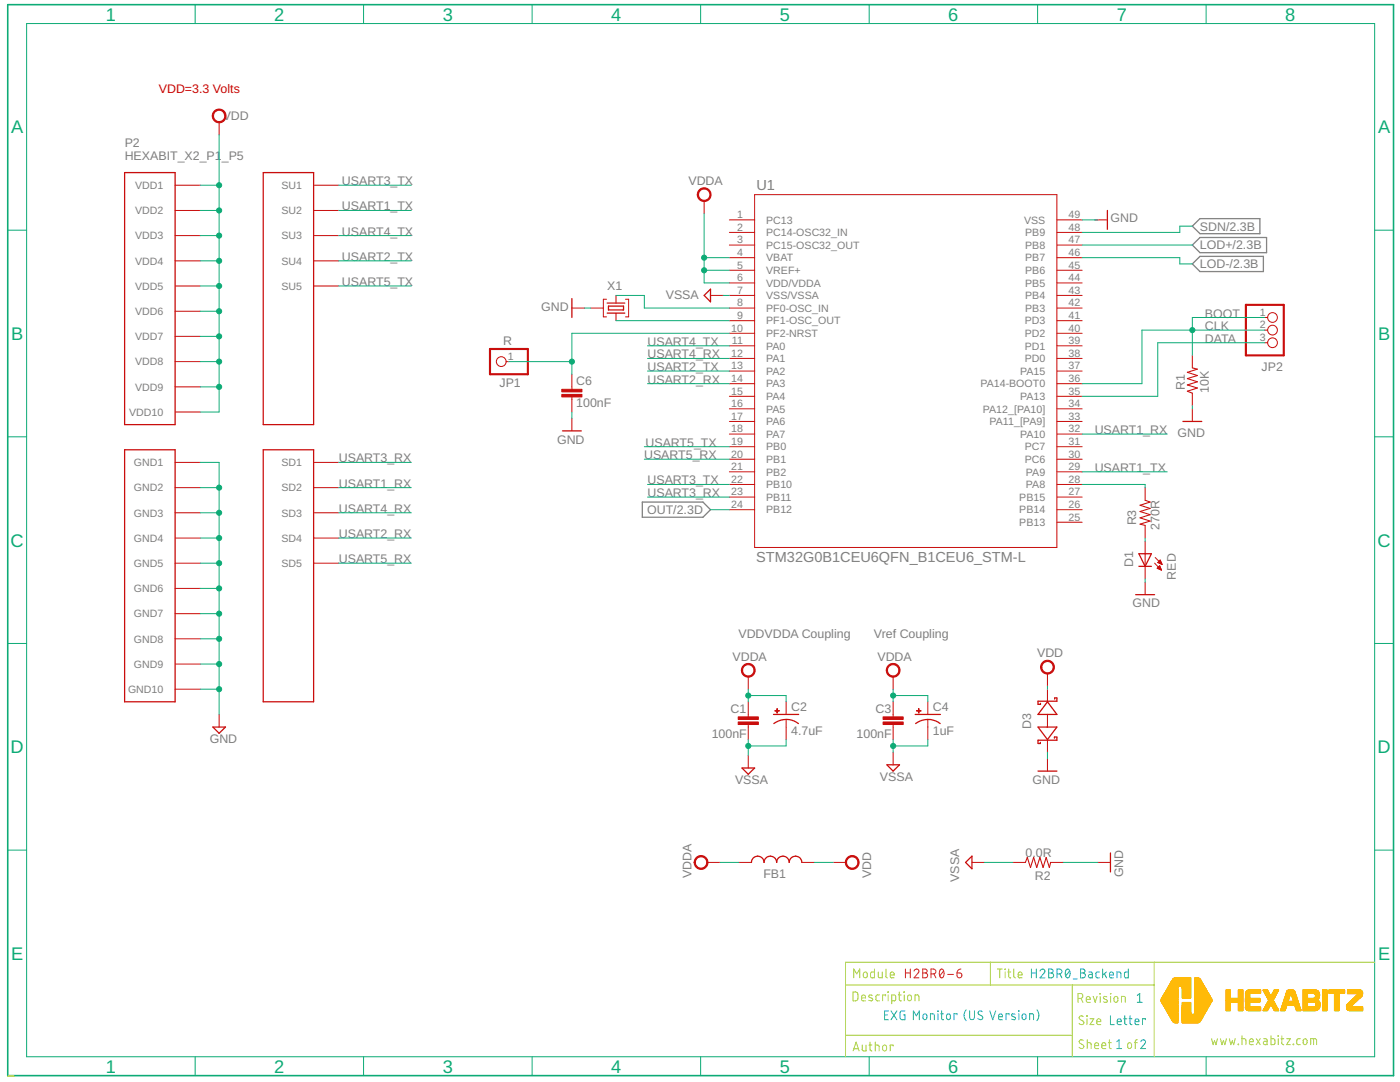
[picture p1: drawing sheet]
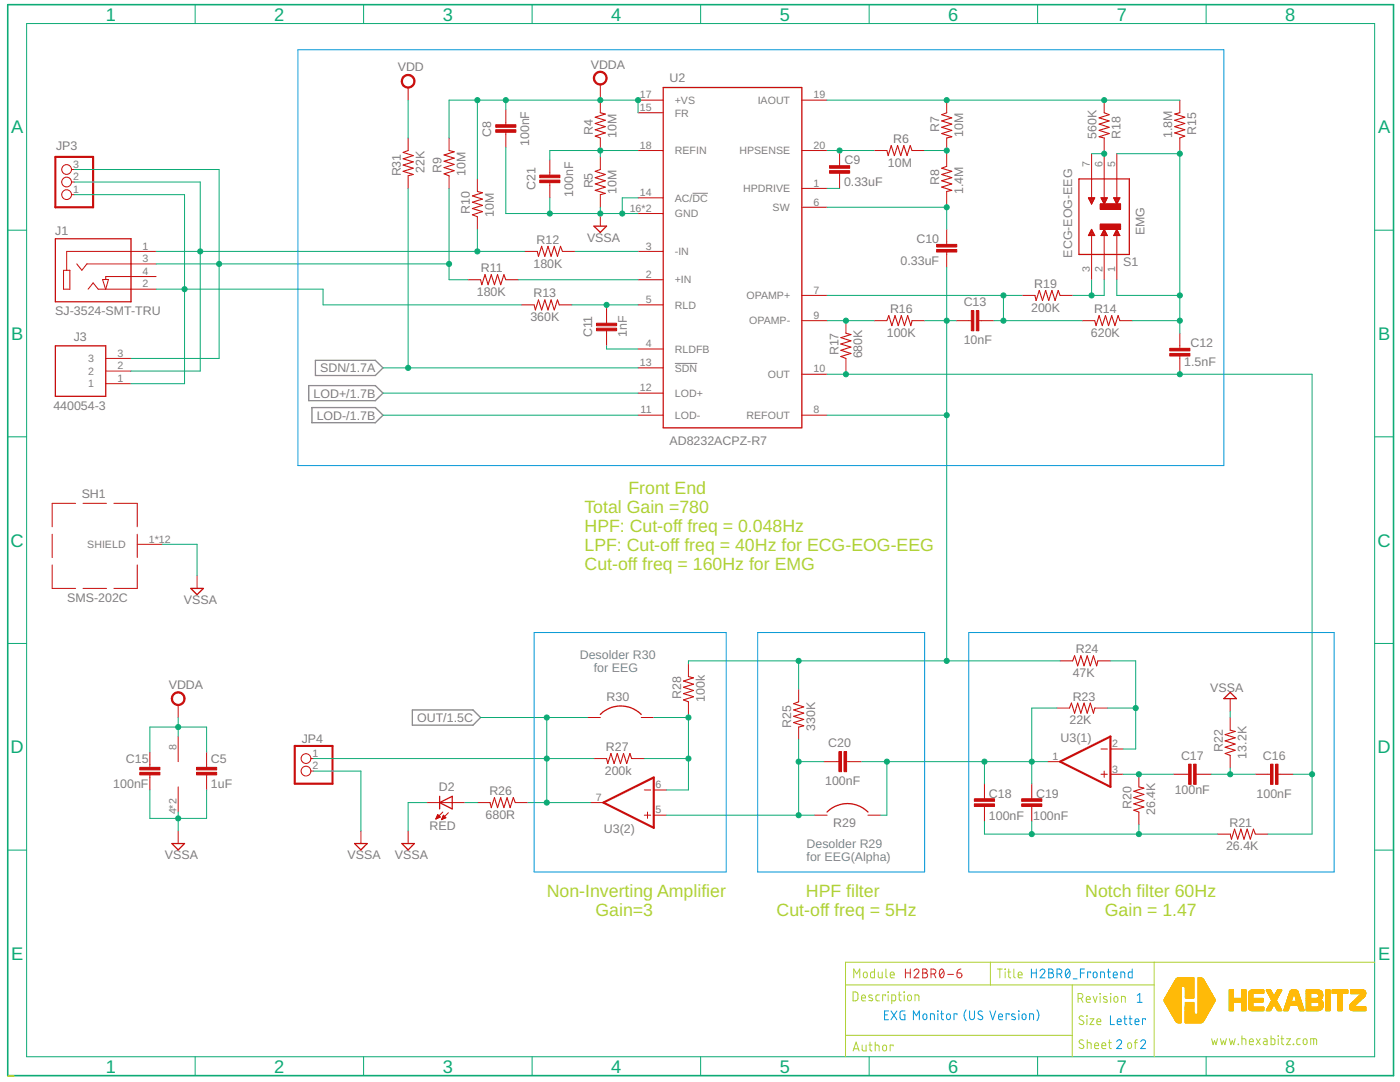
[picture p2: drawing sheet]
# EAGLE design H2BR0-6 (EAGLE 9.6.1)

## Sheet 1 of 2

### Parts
C1  100nF  C-0603  [C-0603]
C2  4.7uF  C-0805-POL  [C-0805-POL]
C3  100nF  C-0603  [C-0603]
C4  1uF  C-0805-POL  [C-0805-POL]
C6  100nF  C-0603  [C-0603]
D1  RED  VLMS1300-GS08  [VLMS1300-GS08]
D3  BOURNS_CDSOD323-T03SCBOURNS_CDSOD323-T03SC_0_0  [BOURNS_CDSOD323-T03SC_0]
FB1  FB-0603  [FB-0603]
JP1  R  PINHD-1X1  [1X01]
JP2  PINHD-1X3  [1X03]
P2  HEXABIT_X2_P1_P5  [HEXABIT_17.32_X2_P1_P5]
R1  10K  R-0603  [R-0603]
R2  0.0R  R-0603  [R-0603]
R3  270R  R-0603  [R-0603]
TRIMBLE-LOGO2  HEXA-LOGO  [HEXA-LOGO]
U1  STM32G0B1CEU6QFN_B1CEU6_STM-L  [QFN_B1CEU6_STM-L]
X1  XTALL_CSTCE8M00G52  [XTALL_CSTCE8M00G52]

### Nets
CLK: JP2.1 JP2.2 R1.2 U1.36(PA14-BOOT0)
DATA: JP2.3 U1.35(PA13)
GND: C6.2 D1.C D3.1(A) P2.PAD_PD11(GND1) P2.PAD_PD12(GND2) P2.PAD_PD13(GND3) P2.PAD_PD14(GND4) P2.PAD_PD15(GND5) P2.PAD_PD16(GND6) P2.PAD_PD17(GND7) P2.PAD_PD18(GND8) P2.PAD_PD19(GND9) P2.PAD_PD20(GND10) R1.1 R2.2 U1.49(VSS) X1.P$2
LOD+: U1.47(PB8) ; also sheet 2
LOD-: U1.46(PB7) ; also sheet 2
N$1: D1.A R3.2
N$2: R3.1 U1.28(PA8)
N$5: U1.9(PF1-OSC_OUT) X1.P$1
N$6: U1.8(PF0-OSC_IN) X1.P$3
N$8: C6.1 JP1.1 U1.10(PF2-NRST)
OUT: U1.24(PB12) ; also sheet 2
SDN: U1.48(PB9) ; also sheet 2
USART1_RX: P2.PAD_PD2(SD2) U1.32(PA10)
USART1_TX: P2.PAD_PU2(SU2) U1.29(PA9)
USART2_RX: P2.PAD_PD4(SD4) U1.14(PA3)
USART2_TX: P2.PAD_PU4(SU4) U1.13(PA2)
USART3_RX: P2.PAD_PD1(SD1) U1.23(PB11)
USART3_TX: P2.PAD_PU1(SU1) U1.22(PB10)
USART4_RX: P2.PAD_PD3(SD3) U1.12(PA1)
USART4_TX: P2.PAD_PU3(SU3) U1.11(PA0)
USART5_RX: P2.PAD_PD5(SD5) U1.20(PB1)
USART5_TX: P2.PAD_PU5(SU5) U1.19(PB0)
VDD: D3.2(C) FB1.2 P2.PAD_PU11(VDD1) P2.PAD_PU12(VDD2) P2.PAD_PU13(VDD3) P2.PAD_PU14(VDD4) P2.PAD_PU15(VDD5) P2.PAD_PU16(VDD6) P2.PAD_PU17(VDD7) P2.PAD_PU18(VDD8) P2.PAD_PU19(VDD9) P2.PAD_PU20(VDD10) ; also sheet 2
VDDA: C1.1 C2.1(+) C3.1 C4.1(+) FB1.1 U1.4(VBAT) U1.5(VREF+) U1.6(VDD/VDDA) ; also sheet 2
VSSA: C1.2 C2.2(-) C3.2 C4.2(-) R2.1 U1.7(VSS/VSSA) ; also sheet 2
Unconnected: U1.1(PC13) U1.2(PC14-OSC32_IN) U1.3(PC15-OSC32_OUT) U1.15(PA4) U1.16(PA5) U1.17(PA6) U1.18(PA7) U1.21(PB2) U1.25(PB13) U1.26(PB14) U1.27(PB15) U1.30(PC6) U1.31(PC7) U1.33(PA11_[PA9]) U1.34(PA12_[PA10]) U1.37(PA15) U1.38(PD0) U1.39(PD1) U1.40(PD2) U1.41(PD3) U1.42(PB3) U1.43(PB4) U1.44(PB5) U1.45(PB6)

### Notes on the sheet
- VDD=3.3 Volts
- BOOT
- VDD\VDDA Coupling | Vref Coupling
- Module | H2BR0-6 | Title | H2BR0_Backend
- Description | Revision | 1
- EXG Monitor (US Version)
- Size | Letter
- www.hexabitz.com
- Author | Sheet   of | 1 | 2
- C:/Users/Admin/Desktop/logodraft.bmp

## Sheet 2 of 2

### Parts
C5  1uF  C-0402  [C-0402]
C8  100nF  C-0402  [C-0402]
C9  0.33uF  C-0402  [C-0402]
C10  0.33uF  C-0402  [C-0402]
C11  1nF  C-0402  [C-0402]
C12  1.5nF  C-0402  [C-0402]
C13  10nF  C-0402  [C-0402]
C15  100nF  C-0402  [C-0402]
C16  100nF  C-0402  [C-0402]
C17  100nF  C-0402  [C-0402]
C18  100nF  C-0402  [C-0402]
C19  100nF  C-0402  [C-0402]
C20  100nF  C-0402  [C-0402]
C21  100nF  C-0402  [C-0402]
D2  RED  VLMS1300-GS08  [VLMS1300-GS08]
J1  SJ-3524-SMT-TRU  [CUI_SJ-3524-SMT]
J3  440054-3  [SHDR3W50P0X200_1X3_800X470X635]
JP3  PINHD-1X3  [1X03]
JP4  PINHD-1X2(ROUND)  [1X02]
R4  10M  R-0402  [R-0402]
R5  10M  R-0402  [R-0402]
R6  10M  R-0402  [R-0402]
R7  10M  R-0402  [R-0402]
R8  1.4M  R-0402  [R-0402]
R9  10M  R-0402  [R-0402]
R10  10M  R-0402  [R-0402]
R11  180K  R-0402  [R-0402]
R12  180K  R-0402  [R-0402]
R13  360K  R-0402  [R-0402]
R14  620K  R-0402  [R-0402]
R15  1.8M  R-0402  [R-0402]
R16  100K  R-0402  [R-0402]
R17  680K  R-0402  [R-0402]
R18  560K  R-0402  [R-0402]
R19  200K  R-0402  [R-0402]
R20  26.4K  R-0402  [R-0402]
R21  26.4K  R-0402  [R-0402]
R22  13.2K  R-0402  [R-0402]
R23  22K  R-0402  [R-0402]
R24  47K  R-0402  [R-0402]
R25  330K  R-0402  [R-0402]
R26  680R  R-0603  [R-0603]
R27  200k  R-0402  [R-0402]
R28  100k  R-0402  [R-0402]
R29  SB-0603  [SB-0603]
R30  SB-0603  [SB-0603]
R31  22K  R-0402  [R-0402]
S1  JS202011JCQN  [SW_JS202011JCQN]
SH1  SMS-202C  [SMS202F]
U2  AD8232ACPZ-R7  [QFN50P400X400X80-21N]
U3  TSV772IQ2T_SEPARATED_SYMBOLSSON50P200X200X60-9N  [SON50P200X200X60-9N]

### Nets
IN+: J1.3 J3.3 JP3.3 R9.1 R11.2
IN-: J1.1 J3.2 JP3.2 R10.1 R12.2
LOD+: U2.12(LOD+) ; also sheet 1
LOD-: U2.11(LOD-) ; also sheet 1
N$3: R16.1 R17.2 U2.9(OPAMP-)
N$4: C12.1 C16.2 R17.1 R21.1 U2.10(OUT)
N$7: C13.1 R14.2 R19.2 U2.7(OPAMP+)
N$9: R27.1 R28.1 R30.2 U3.6((2):-IN)
N$10: R19.1 S1.2 S1.3
N$11: R18.2 S1.6 S1.7
N$12: C12.2 R14.1 R15.1 S1.1 S1.5
N$13: R7.1 R15.2 R18.1 U2.19(IAOUT)
N$14: C9.1 R6.2 U2.20(HPSENSE)
N$15: C9.2 U2.1(HPDRIVE)
N$16: R6.1 R7.2 R8.1
N$17: R23.2 R24.2 U3.2((1):-IN)
N$18: C21.1 R4.1 R5.1 U2.18(REFIN)
N$19: C18.1 C19.1 R20.1 R21.2
N$20: C11.1 R13.1 U2.5(RLD)
N$21: C17.1 R20.2 U3.3((1):+IN)
N$22: C18.2 C19.2 C20.2 R23.1 R29.2 U3.1((1):OUT)
N$23: C16.1 C17.2 R22.1
N$24: C20.1 R25.2 R29.1 U3.5((2):+IN)
N$25: C10.2 C13.2 R16.2 R24.1 R25.1 R28.2 U2.8(REFOUT)
N$26: C10.1 R8.2 U2.6(SW)
N$27: D2.A R26.2
N$29: C11.2 U2.4(RLDFB)
N$30: R12.1 U2.3(-IN)
N$31: R11.1 U2.2(+IN)
OUT: JP4.1 R26.1 R27.2 R30.1 U3.7((2):OUT) ; also sheet 1
REF: J1.2 J3.1 JP3.1 R13.2
SDN: R31.2 U2.13(!SDN) ; also sheet 1
VDD: R31.1 ; also sheet 1
VDDA: C5.1 C8.1 C15.1 R4.2 R9.2 R10.2 U2.15(FR) U2.17(+VS) U3.8(P:V+) ; also sheet 1
VSSA: C5.2 C8.2 C15.2 C21.2 D2.C JP4.2 R5.2 R22.2 SH1.1(SHIELD) SH1.2(SHIELD) SH1.3(SHIELD) SH1.4(SHIELD) SH1.5(SHIELD) SH1.6(SHIELD) SH1.7(SHIELD) SH1.8(SHIELD) SH1.9(SHIELD) SH1.10(SHIELD) SH1.11(SHIELD) SH1.12(SHIELD) U2.14(AC/!DC) U2.16(GND) U2.21(GND) U3.4(P:V-) U3.9(P:V-) ; also sheet 1
Unconnected: J1.4

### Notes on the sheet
- EMG
- ECG-EOG-EEG
- Front End
  Total Gain =780
  HPF: Cut-off freq = 0.048Hz
  LPF: Cut-off freq = 40Hz for ECG-EOG-EEG 
  Cut-off freq = 160Hz for EMG
- Desolder R30
      for EEG
- Desolder R29 
  for EEG(Alpha)
- Non-Inverting Amplifier
            Gain=3
- HPF filter
  Cut-off freq = 5Hz
- Notch filter 60Hz
      Gain = 1.47
- Module | H2BR0-6 | Title | H2BR0_Frontend
- Description | Revision | 1
- EXG Monitor (US Version)
- Size | Letter
- www.hexabitz.com
- Author | Sheet   of | 2 | 2
- C:/Users/Admin/Desktop/logodraft.bmp

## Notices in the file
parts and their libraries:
HEXABITZ_ICs: COPYRIGHT: Copyright (C) 2021 Ultra Librarian. All rights reserved.
